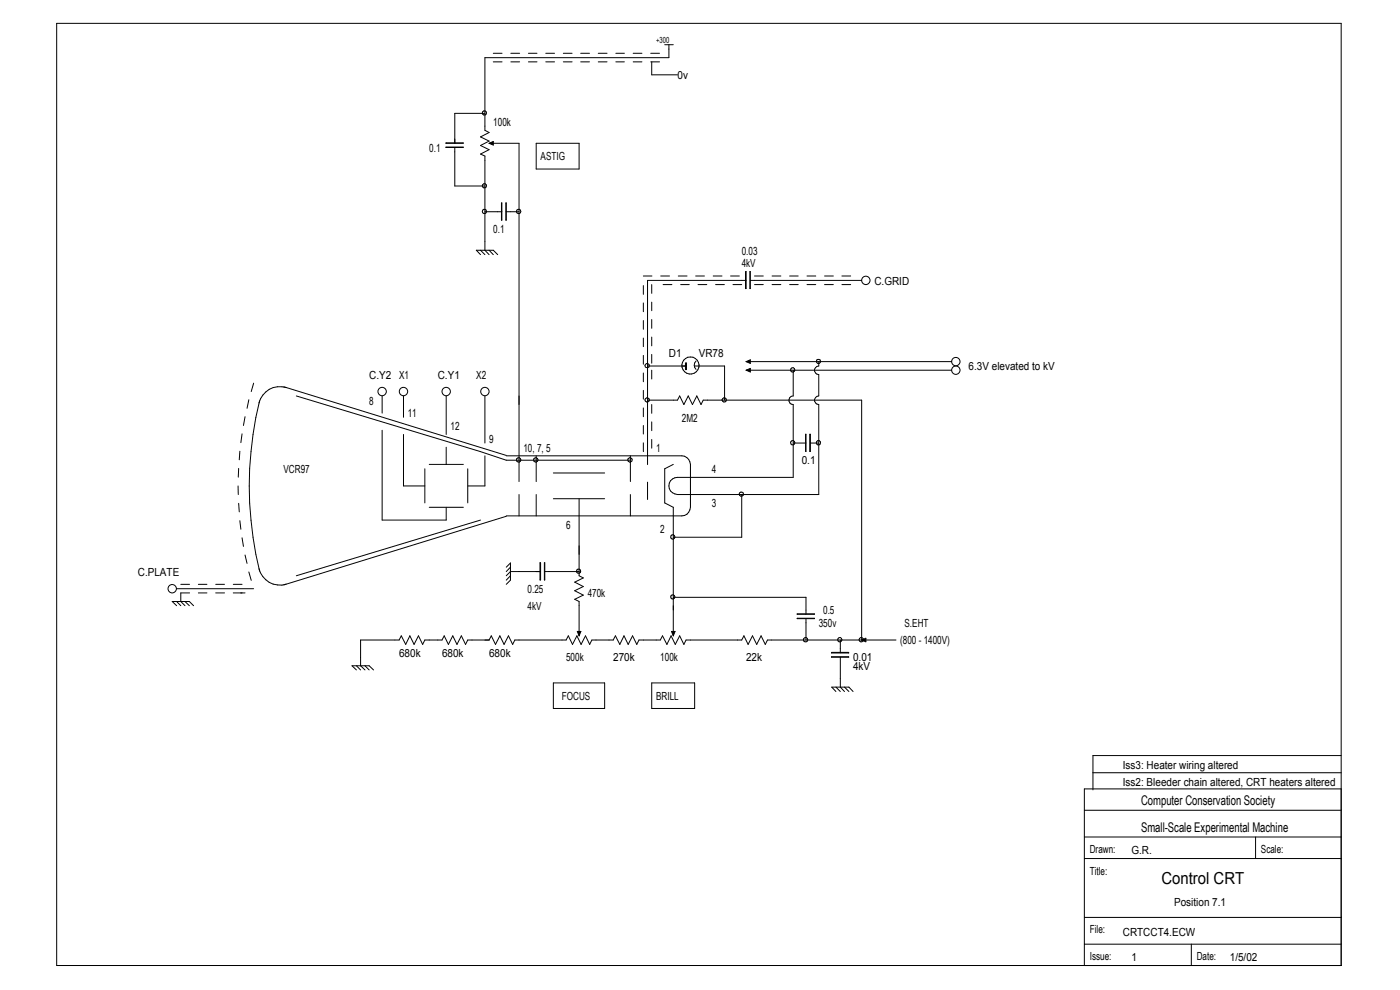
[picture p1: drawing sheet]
<svg xmlns="http://www.w3.org/2000/svg" width="297mm" height="210mm" viewBox="0 0 297 210" stroke-linecap="round" stroke-linejoin="round" font-family="sans-serif">
<g fill="none" stroke="#000" stroke-width=".21">
<path d="M12 5h272.5v199.8h-272.5zM104.6 11.3h1.9M104.6 13.1h1.9M108.4 11.3h1.8M108.4 13.1h1.8M112.1 11.3h1.8M112.1 13.1h1.8M115.8 11.3h1.8M115.8 13.1h1.8M119.5 11.3h1.9M119.5 13.1h1.9M123.2 11.3h1.9"/>
<path d="M123.2 13.1h1.9M126.9 11.3h1.9M126.9 13.1h1.9M130.6 11.3h1.9M130.6 13.1h1.9M134.3 11.3h1.9M134.3 13.1h1.9M138 11.3h1.9M138 13.1h1.9M138.3 13.1v2.8h5.4M141 9.5h1.8M141.9 9.5v2.7h-39v15.4l.9 .5-1.9 .9 1.9 .9-1.9 1 1.9 .8-1.9 1 1 .4v20l.9 .9"/>
<path d="M94.6 30.3l3.7 .1zM94.6 31.2l3.7 .1zM96.5 31.3v8.2h6.4M102.9 24h-6.4v6.4M103.8 30.4h6.3v71.8M103.8 30.4l.8-.4v.8zM113.7 30.4h9.2v5.5h-9.2zM101.9 54l-.9-.9h3.6l1 .9M101.9 53.1l1 .9M102.9 44.9h3.6M103.8 53.1l.8 .9M106.4 43.1l.1 3.6z"/>
<path d="M107.3 43.1l.1 3.6zM107.4 44.9h2.7M136.5 58.5h1.8M140.2 58.5h1.8M143.9 58.5h1.9M147.6 58.5h1.8M151.3 58.5h1.9M155 58.5h1.8M158.2 57.6h.1v3.6h-.1zM158.3 59.5h-20.9v39.1M159.1 57.6l.1 3.6zM159.2 59.5h23.6"/>
<path d="M160.1 58.5h1.8M163.8 58.5h1.9M167.5 58.5h1.8M171.2 58.5h1.9M174.9 58.5h1.9M178.6 58.5h1.9M136.5 60.6v1.8M136.5 64.3v1.8M136.5 68v1.8M136.5 71.7v1.8M136.5 75.4v1.9M136.5 79.1v1.9"/>
<path d="M137.4 77.6h8.1M138.3 60.4v1.8M138.3 64.1v1.8M138.3 67.8v1.8M138.3 71.5v1.9M138.3 75.2v1.8M138.3 78.5v1.9M140.7 60.4h1.8M144.4 60.4h1.8M145.4 77h.2v1.4h-.2zM147.4 77.6h6.3v7.3M147.7 76.6a1.23 1.23 0 0 0 0 1.8"/>
<path d="M148.1 60.4h1.8M151.8 60.4h1.9M155.5 60.4h1.9M158.3 76.7l.9-.4v.8zM158.3 78.5l.9-.4v.8zM158.3 76.7h43.6M158.3 78.5h43.6M160.1 60.4h1.8M163.8 60.4h1.9M167.5 60.4h1.8M171.2 60.4h1.9M173.7 76.7v.9a.91 .91 0 0 0-.9 .9 .91 .91 0 0 0 .9 1v4.5a.91 .91 0 0 0-.9 .9 .91 .91 0 0 0 .9 .9v19.1h-30a1.82 1.82 0 0 1-1.8-1.8 1.82 1.82 0 0 1 1.8-1.8h24.6v-15.5a.91 .91 0 0 1-.9-.9 .91 .91 0 0 1 .9-.9v-5.5"/>
<path d="M174.9 60.4h1.9M178.6 60.4h1.9M50.6 99.4l-.1 1.8M50.9 95.7l-.1 1.8M51.4 92l-.3 1.9M52 88.4l-.4 1.9M52.8 84.8l-.4 1.8M53.8 81.3l-.5 1.8M55.1 85a75.3 75.3 0 0 0 0 36.2M60.2 82l47.2 14.6M60.7 82.2a4.5 4.5 0 0 0-5.8 3.3M62.9 84l39 11.8 5.5 1.8h26.3"/>
<path d="M81.1 84v3.6M81.1 91.3v19h13.6v-2.7M85.6 92.2v10.9h4.5M85.6 84v4.5M90.1 99.4v7.3M91.1 98.5h7.2M94.7 84v8.2M94.7 94.9v3.6M99.2 99.4v7.3M102.9 96.7v6.4h-3.7M102.9 84v10M107.4 96.7h37.3a1.91 1.91 0 0 1 1.8 1.8v9.1a1.91 1.91 0 0 1-1.8 1.8h-37.3"/>
<path d="M113.7 96.7v5.5M133.7 96.7v5.5M136.5 82.8v1.9M136.5 86.5v1.9M136.5 90.3v1.8M136.5 93.9v1.9M137.4 84.9h6.3l.5-.9 .9 1.8 .9-1.8 .9 1.8 .9-1.8 .9 1.8 .5-.9h33.6v50.9M138.3 85.8v1.9M138.3 89.5v1.9M138.3 93.2v1.9M142.8 98.5l-1.8 .9v7.3l1.8 .9v27.3M168.3 94h2.7"/>
<path d="M170.9 92.1l.1 3.7zM171.8 92.1h.1v3.7h-.1zM171.9 94h1.8M50.5 103.1v1.8M50.6 106.8l.2 1.8M50.9 110.4l.2 1.9M51.4 114.1l.2 1.8M52 117.7l.4 1.8M91.1 107.6h7.2M101.9 110.3l-39 11.8M107.4 109.5l-47.2 14.6M110.1 104.9v4.5"/>
<path d="M113.7 104.9v4.5M114.6 119.4h.1v3.6h-.1zM115.5 119.4l.1 3.6zM117.4 100.3h10.9M117.4 105.8h10.9M122.9 105.8v16.3l.8 .5-1.8 .9 1.8 .9-1.8 .9 1.8 .9-1.8 .9 1 .5v7.3M133.7 104.9v4.5M137.4 102.3v3.7M157.4 104.9v9.1h-14.6M37.5 124.9h16.3M37.5 128.5l-1-.9h3.7l.9 .9M37.5 127.6l.9 .9"/>
<path d="M38.4 124h1.8M39.2 127.6l1 .9M40.2 125.8h-1.8v1.8l.8 .9M42.1 124h1.8M42.1 125.8h1.8M45.8 124h1.8M45.8 125.8h1.8M49.5 124h1.9M49.5 125.8h2.5M52.8 121.3l.5 1.8M54.9 120.6a4.5 4.5 0 0 0 5.8 3.3M107.4 120.3l.9-.9v3.7l-.9 .9"/>
<path d="M108.3 120.3l-.9 .9M108.3 122.1l-.9 1M114.7 121.2h-6.4l-.9 .9M115.6 121.2h7.3M122.5 133.9h.7l-.3 1zM142.5 133.9h.7l-.4 1zM142.8 126.7h28.2v3.6M169.1 131.1l3.7 .1zM169.1 130.2l3.7 .1zM171 131.2v4.6M176.4 139.3l3.6 .1zM176.4 138.4h3.6v.1h-3.6z"/>
<path d="M178.3 135.8v2.7M178.3 139.4v6.4l.9 .9M182.8 135.8l.9-.4v.7zM190.1 135.8h-27.3l-.5 .9-.8-1.8-1 1.8-.9-1.8-.9 1.8-.9-1.8-.4 .9h-11.9l-.4 .9-.9-1.8-.9 1.8-.9-1.8-.9 1.8-1-1.8-.4 .9h-4.5l-.5 .9-.9-1.8-.9 1.8-.9-1.8-.9 1.8-.9-1.8-.5 .9h-4.5l-.5 .9-.9-1.8-.9 1.8-.9-1.8-.9 1.8-.9-1.8-.5 .9h-10.9l-.4 .9-.9-1.8-1 1.8-.9-1.8-.9 1.8-.9-1.8-.4 .9h-4.6l-.4 .9-.9-1.8-1 1.8-.8-1.8-1 1.8-.9-1.8-.4 .9h-3.7l-.4 .9-.9-1.8-1 1.8-.8-1.8-.9 1.8-1-1.8-.4 .9h-8.2v5.4l.9 .9M75.6 142.1l-.9-.9h3.6l.9 .9M75.6 141.2l.9 .9M77.4 141.2l.9 .9M117.4 144.9h10.9v5.4h-10.9zM138.3 144.9h9.1v5.4h-9.1zM177.3 146.7l-.9-.9h3.7l.9 .9M177.3 145.8l1 .9M179.2 145.8l.9 .9"/>
<path d="M230 177.5h54.5M230 171.9h54.5M231.9 163.9h52.6M266.4 177.5v4.6M284.5 167.3h-54.5v37.5M284.5 160.3h-52.6v7.3M230 194.6h54.5M230 182.1h54.5M230 200.3h54.5M252.7 200.3v4.5"/>
<circle cx="102.8" cy="39.4" r=".44"/>
<circle cx="102.8" cy="24" r=".44"/>
<circle cx="102.7" cy="44.9" r=".46"/>
<circle cx="110" cy="44.9" r=".47"/>
<circle cx="183.7" cy="59.5" r=".89"/>
<circle cx="137.3" cy="77.5" r=".46"/>
<circle cx="146.5" cy="77.5" r="1.81"/>
<circle cx="168.2" cy="78.5" r=".45"/>
<circle cx="173.6" cy="76.7" r=".45"/>
<circle cx="202.8" cy="78.5" r=".89"/>
<circle cx="202.8" cy="76.7" r=".89"/>
<circle cx="81.1" cy="83.1" r=".89"/>
<circle cx="85.6" cy="83.1" r=".89"/>
<circle cx="94.7" cy="83.1" r=".89"/>
<circle cx="102.9" cy="83.1" r=".89"/>
<circle cx="110" cy="97.6" r=".47"/>
<circle cx="113.7" cy="97.6" r=".46"/>
<circle cx="133.6" cy="97.6" r=".46"/>
<circle cx="137.3" cy="84.8" r=".46"/>
<circle cx="153.6" cy="84.8" r=".45"/>
<circle cx="168.2" cy="93.9" r=".45"/>
<circle cx="173.6" cy="93.9" r=".46"/>
<circle cx="142.7" cy="113.9" r=".45"/>
<circle cx="157.3" cy="104.8" r=".46"/>
<circle cx="36.5" cy="124.9" r=".89"/>
<circle cx="122.7" cy="121.2" r=".44"/>
<circle cx="142.7" cy="126.6" r=".44"/>
<circle cx="170.9" cy="135.7" r=".46"/>
<circle cx="178.1" cy="135.7" r=".46"/>
<circle cx="182.7" cy="135.7" r=".47"/>
</g>
<path d="M103.8 30.4l.8-.4v.8zM158.3 76.7l.9-.4v.8zM158.3 78.5l.9-.4v.8zM122.5 133.9h.7l-.3 1zM142.5 133.9h.7l-.4 1zM182.8 135.8l.9-.4v.7z" fill="#000"/>
<text font-size="3.5" x="246.4" y="187.5">Control CRT</text>
<g font-size="2.8">
<text x="242.1" y="170.7">Computer Conservation Society</text>
<text x="242.1" y="176.4">Small-Scale Experimental Machine</text>
</g>
<g font-size="2.4">
<text x="143.7" y="16.8">0v</text>
<text x="104.6" y="26.8">100k</text>
<text x="91.1" y="32.2">0.1</text>
<text x="114.7" y="34">ASTIG</text>
<text x="104.6" y="49.5">0.1</text>
<text x="157.4" y="54">0.03</text>
<text x="157.4" y="56.7">4kV</text>
<text x="185.5" y="60.4">C.GRID</text>
<text x="141.9" y="75.8">D1</text>
<text x="148.3" y="75.8">VR78</text>
<text x="78.3" y="80.3">C.Y2</text>
<text x="84.7" y="80.3">X1</text>
<text x="92.9" y="80.3">C.Y1</text>
<text x="101" y="80.3">X2</text>
<text x="205.5" y="78.5">6.3V elevated to kV</text>
<text x="78.3" y="85.8">8</text>
<text x="86.5" y="88.5">11</text>
<text x="144.7" y="89.5">2M2</text>
<text x="95.6" y="91.3">12</text>
<text x="103.8" y="94">9</text>
<text x="111" y="95.8">10, 7, 5</text>
<text x="139.2" y="95.8">1</text>
<text x="60.2" y="100.3">VCR97</text>
<text x="151" y="100.3">4</text>
<text x="170.1" y="98.5">0.1</text>
<text x="151" y="107.6">3</text>
<text x="120.1" y="112.1">6</text>
<text x="140.1" y="113.1">2</text>
<text x="29.3" y="122.1">C.PLATE</text>
<text x="111.9" y="125.8">0.25</text>
<text x="111.9" y="129.4">4kV</text>
<text x="124.7" y="126.7">470k</text>
<text x="174.6" y="130.3">0.5</text>
<text x="173.7" y="133.1">350v</text>
<text x="191" y="136.7">(800 - 1400V)</text>
<text x="191.9" y="133.1">S.EHT</text>
<text x="84.7" y="139.4">680k</text>
<text x="93.8" y="139.4">680k</text>
<text x="103.8" y="139.4">680k</text>
<text x="120.1" y="140.3">500k</text>
<text x="130.1" y="140.3">270k</text>
<text x="140.1" y="140.3">100k</text>
<text x="158.3" y="140.3">22k</text>
<text x="181" y="140.3">0.01</text>
<text x="181" y="142.1">4kV</text>
<text x="119.2" y="148.5">FOCUS</text>
<text x="139.2" y="148.5">BRILL</text>
<text x="238.2" y="166.7">Iss2: Bleeder chain altered, CRT heaters altered</text>
<text x="238.2" y="163">Iss3: Heater wiring altered</text>
<text x="231.2" y="181">Drawn:</text>
<text x="231.2" y="185.5">Title:</text>
<text x="240" y="181.2">G.R.</text>
<text x="267.5" y="181">Scale:</text>
<text x="231.2" y="198">File:</text>
<text x="249.1" y="192.1">Position 7.1</text>
<text x="231.2" y="203.7">Issue:</text>
<text x="238.2" y="198.5">CRTCCT4.ECW</text>
<text x="240" y="203.9">1</text>
<text x="253.9" y="203.7">Date:</text>
<text x="260.9" y="203.9">1/5/02</text>
</g>
<text font-size="1.8" x="139.2" y="9.1">+300</text>
</svg>
